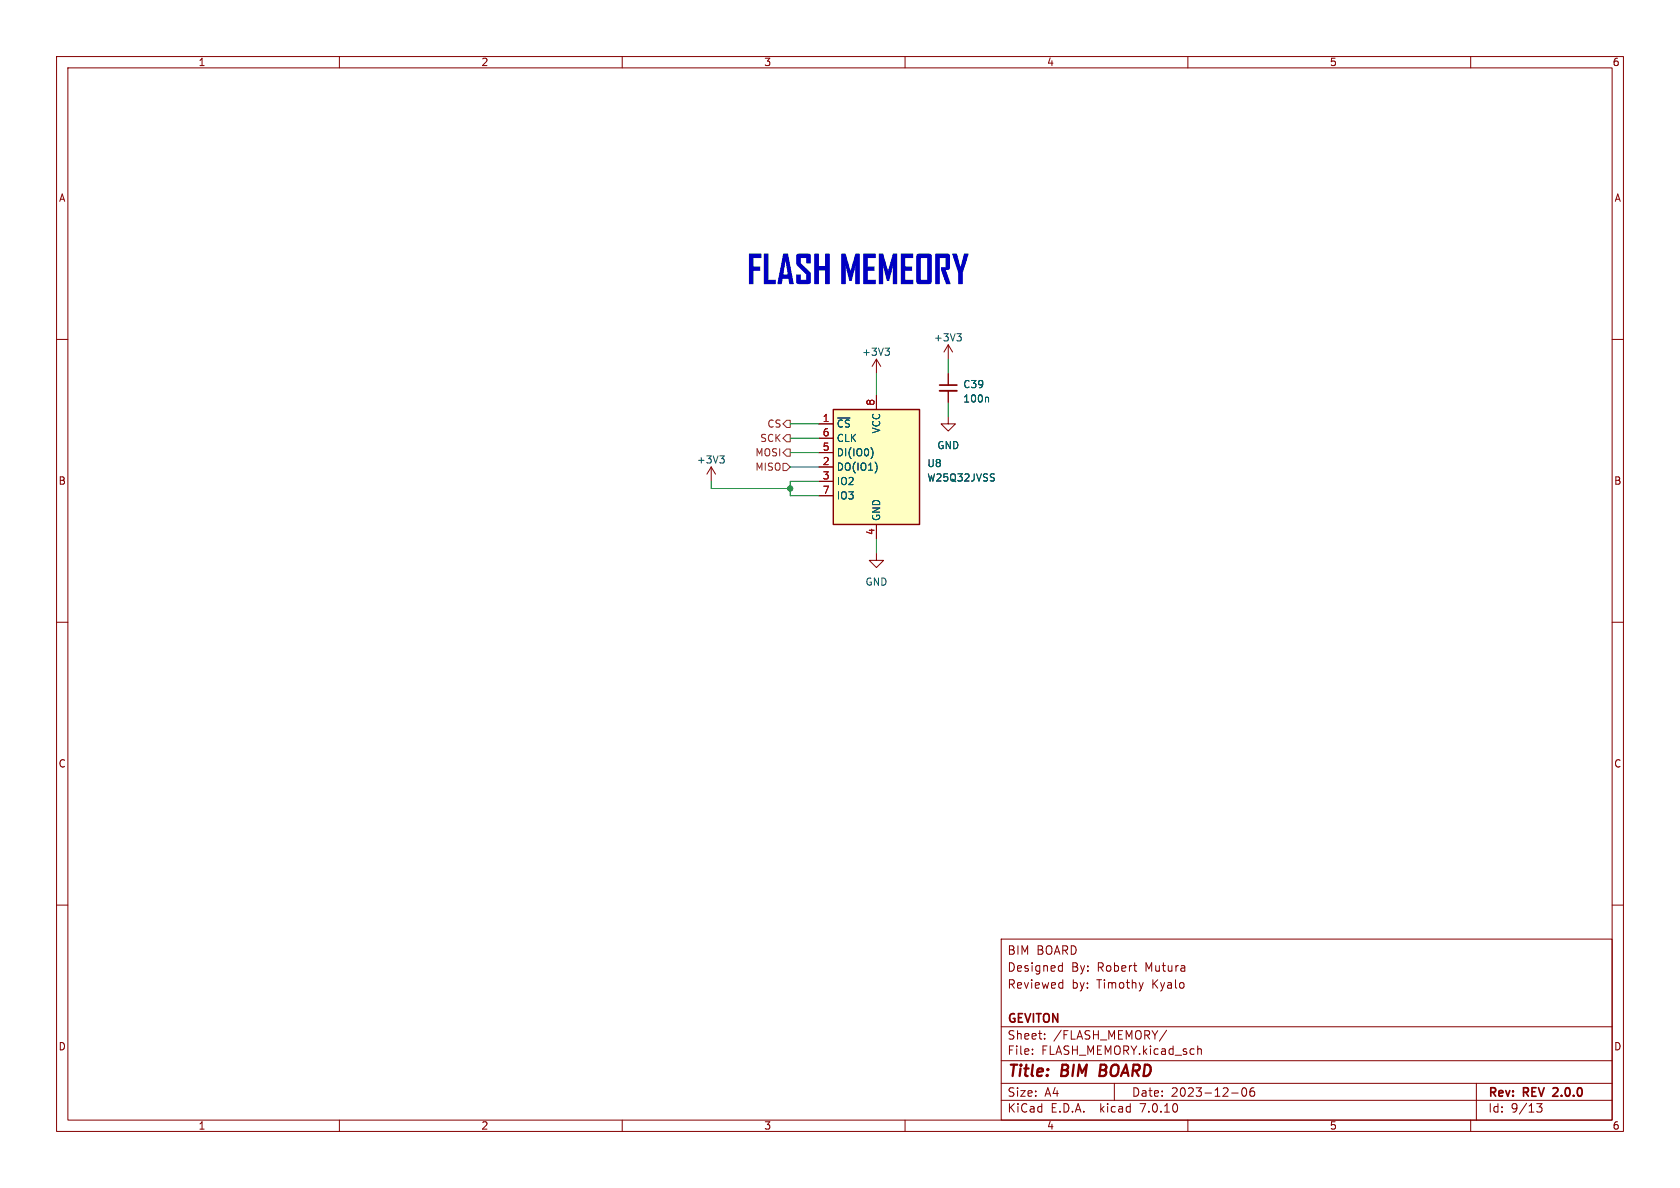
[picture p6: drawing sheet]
<svg xmlns="http://www.w3.org/2000/svg" width="297mm" height="210mm" viewBox="0 0 297 210" stroke-linecap="round" stroke-linejoin="round" font-family="sans-serif">
<g fill="none" stroke="#840000" stroke-width=".18">
<path d="M10 10h277v190h-277zM12 12h273v186h-273zM60 10v2M110 10v2M160 10v2M210 10v2M260 10v2M10 60h2M285 60h2M144.8 74.9h2.5M144.8 77.5h2.5M154.9 63.5v2.5"/>
<path d="M154.9 69.9v2.5M154.9 63.5l-.7 1.3M154.9 63.5l.8 1.3M167.6 73.7v1.2h1.3l-1.3 1.3-1.2-1.3h1.2M167.6 61v2.5M167.6 66v2.1M167.6 69.1v2M167.6 61l-.7 1.2M167.6 61l.8 1.2M125.7 82.6l-.7 1.2M125.7 82.6v2.5M125.7 82.6l.8 1.2"/>
<path d="M144.8 82.6h2.5M144.8 85.1h2.5M144.8 80h2.5M144.8 87.6h2.5M154.9 97.8v1.3h1.3l-1.3 1.2-1.2-1.2h1.2M154.9 92.7v2.6M10 110h2M285 110h2M10 160h2M285 160h2M177 166h108v32h-108zM187.4 170.7l.4 .1"/>
<path d="M187.7 173.7l.2 .1M187.8 170.2v1.5M187.8 171.6l-.4 .1M187.9 173.2v1.5M187.9 174.6l-.2 .1M202.1 173.7l-.4 1M60 198v2M110 198v2M160 198v2M177 194.5h108M177 191.5h108M177 187.5h108"/>
<path d="M177 181.5h108M182.5 186.3v.1M182.5 185.5v.1M184.7 183.6v.1M184.7 182.8v.1M197 191.5v3M206.2 182.1l-1.2 2M210 198v2M211.8 185.5h.5l.1 .9M217.7 193.2h1.2M219.7 192.4l.2-.1a.81 .81 0 0 1 .6 .6 .81 .81 0 0 1-.3 .8l-.2 .1a.81 .81 0 0 1-.3-1.4zM221.7 192.3a.59 .59 0 0 0-.7 .6v.6l.1 .2 .4 .1 .2-.1 .1-.5-.1-.3h-.5l-.2 .3"/>
<path d="M260 198v2M261 191.5v6.5M271.7 195.1h.9l-.5 .6 .4 .1v.7l-.2 .1-.6-.1"/>
</g>
<path d="M166.1 68.1h3.1M274.6 192.4h.1M275.3 192.9l-.8 .9h.9" fill="none" stroke="#840000" stroke-width=".3"/>
<path d="M194.6 188.2l-.3 2h.8" fill="none" stroke="#840000" stroke-width=".4"/>
<path d="M147.3 72.4h15.3v20.3h-15.3z" fill="#ffffc2" stroke="#ffffc2" stroke-width=".18"/>
<path d="M147.3 72.4h15.3v20.3h-15.3z" fill="none" stroke="#840000" stroke-width=".25"/>
<path d="M169.2 59h.7l-.4 .5M169.7 59.5l.2 .2v.3l-.2 .3M154 79.2a1.49 1.49 0 0 1 0 1.8M156.5 61.5h.7l-.4 .5M157 62l.2 .3v.3l-.2 .2M174.6 70.2l.2 .2v.7M127.2 80.6h.8l-.4 .5M127.8 81.1l.2 .2v.3l-.2 .3M155 82.2v.9M175.6 83.8h.2M175.7 84.6v.3" fill="none" stroke="#006464" stroke-width=".18"/>
<path d="M166.1 69.1h3.1" fill="none" stroke="#840000" stroke-width=".33"/>
<path d="M139.1 74.3h.6v1.3h-.6l-.7-.7zM139.1 76.8h.6v1.3h-.6l-.7-.6zM139.1 79.4h.6v1.2h-.6l-.7-.6zM138.4 81.9h.7l.6 .7-.6 .6h-.7z" fill="none" stroke="#725600" stroke-width=".18"/>
<path d="M139.7 77.5h5.1M139.7 74.9h5.1M154.9 66v3.9M167.6 63.5v2.5M167.6 71.1v2.6M125.7 85.1v1.3h14M139.7 80h5.1M139.7 82.6h5.1M144.8 85.1h-5.1v2.5h5.1M154.9 95.3v2.5" fill="none" stroke="#009600" stroke-width=".18"/>
<circle cx="139.7" cy="86.4" r=".46" fill="#009600" stroke="#009600" stroke-width=".18"/>
<g font-size="7" fill="#0000c2">
<text x="132.1" y="51.1">FLASH</text>
<text x="148.4" y="51.1">MEMEORY</text>
</g>
<g font-size="2.8" fill="#840000">
<text x="178" y="190.9">Title:</text>
<text x="187.7" y="190.9">BIM</text>
<text x="195.2" y="190.9">BOARD</text>
</g>
<g font-size="2.1" fill="#840000">
<text x="178" y="172">Designed</text>
<text x="178" y="169">BIM</text>
<text x="183.2" y="169">BOARD</text>
<text x="189.4" y="172">By:</text>
<text x="194" y="172">Robert</text>
<text x="202.6" y="172">Mutura</text>
<text x="178" y="175">Reviewed</text>
<text x="189.4" y="175">by:</text>
<text x="194" y="175">Timothy</text>
<text x="203.8" y="175">Kyalo</text>
<text x="178" y="184">Sheet:</text>
<text x="178" y="181.2">GEVITON</text>
<text x="186.2" y="184">/FLASH_MEMORY/</text>
<text x="178" y="186.7">File:</text>
<text x="184.1" y="186.7">FLASH_MEMORY.kicad_sch</text>
<text x="178" y="196.9">KiCad</text>
<text x="178" y="194.1">Size:</text>
<text x="184.7" y="194.1">A4</text>
<text x="185.7" y="196.9">E.D.A.</text>
<text x="194.6" y="196.9">kicad</text>
<text x="200" y="194.1">Date:</text>
<text x="201.8" y="196.9">7.0.10</text>
<text x="207" y="194.1">2023-12-06</text>
<text x="263" y="194.3">Rev:</text>
<text x="263" y="196.9">Id:</text>
<text x="267.1" y="196.9">9/13</text>
<text x="269.4" y="194.3">REV</text>
<text x="275.3" y="194.3">2.0.0</text>
</g>
<g font-size="1.8" fill="#840000">
<text x="35" y="11.9">1</text>
<text x="85" y="11.9">2</text>
<text x="135" y="11.9">3</text>
<text x="185" y="11.9">4</text>
<text x="235" y="11.9">5</text>
<text x="285" y="11.9">6</text>
<text x="10.3" y="35.9">A</text>
<text x="285.3" y="35.9">A</text>
<text x="10.3" y="85.9">B</text>
<text x="285.3" y="85.9">B</text>
<text x="10.3" y="135.9">C</text>
<text x="285.3" y="135.9">C</text>
<text x="10.3" y="185.9">D</text>
<text x="285.3" y="185.9">D</text>
<text x="35" y="199.9">1</text>
<text x="85" y="199.9">2</text>
<text x="135" y="199.9">3</text>
<text x="185" y="199.9">4</text>
<text x="235" y="199.9">5</text>
<text x="285" y="199.9">6</text>
</g>
<g font-size="1.8" fill="#006464">
<text x="152.3" y="63.1">+3V3</text>
<text x="165" y="60.6">+3V3</text>
<text x="170.2" y="71.4">100n</text>
<text x="170.2" y="68.8">C39</text>
<text x="147.8" y="75.8">~{CS}</text>
<text x="155.8" y="76.7" transform="rotate(-90 155.8 76.7)">VCC</text>
<text x="123.1" y="82.1">+3V3</text>
<text x="147.8" y="83.4">DO(IO1)</text>
<text x="147.8" y="80.9">DI(IO0)</text>
<text x="147.8" y="78.3">CLK</text>
<text x="163.8" y="82.8">U8</text>
<text x="165.6" y="79.6">GND</text>
<text x="147.8" y="86">IO2</text>
<text x="147.8" y="88.5">IO3</text>
<text x="163.8" y="85.3">W25Q32JVSS</text>
<text x="155.8" y="92.2" transform="rotate(-90 155.8 92.2)">GND</text>
<text x="152.9" y="103.7">GND</text>
</g>
<g font-size="1.8" fill="#a90000">
<text x="154.7" y="71.8" transform="rotate(-90 154.7 71.8)">8</text>
<text x="145.3" y="74.7">1</text>
<text x="145.3" y="77.2">6</text>
<text x="145.3" y="82.3">2</text>
<text x="145.3" y="79.8">5</text>
<text x="145.3" y="84.8">3</text>
<text x="145.3" y="87.4">7</text>
<text x="154.7" y="94.7" transform="rotate(-90 154.7 94.7)">4</text>
</g>
<g font-size="1.8" fill="#725600">
<text x="135.6" y="75.8">CS</text>
<text x="133.4" y="80.9">MOSI</text>
<text x="133.4" y="83.4">MISO</text>
<text x="134.3" y="78.3">SCK</text>
</g>
</svg>
